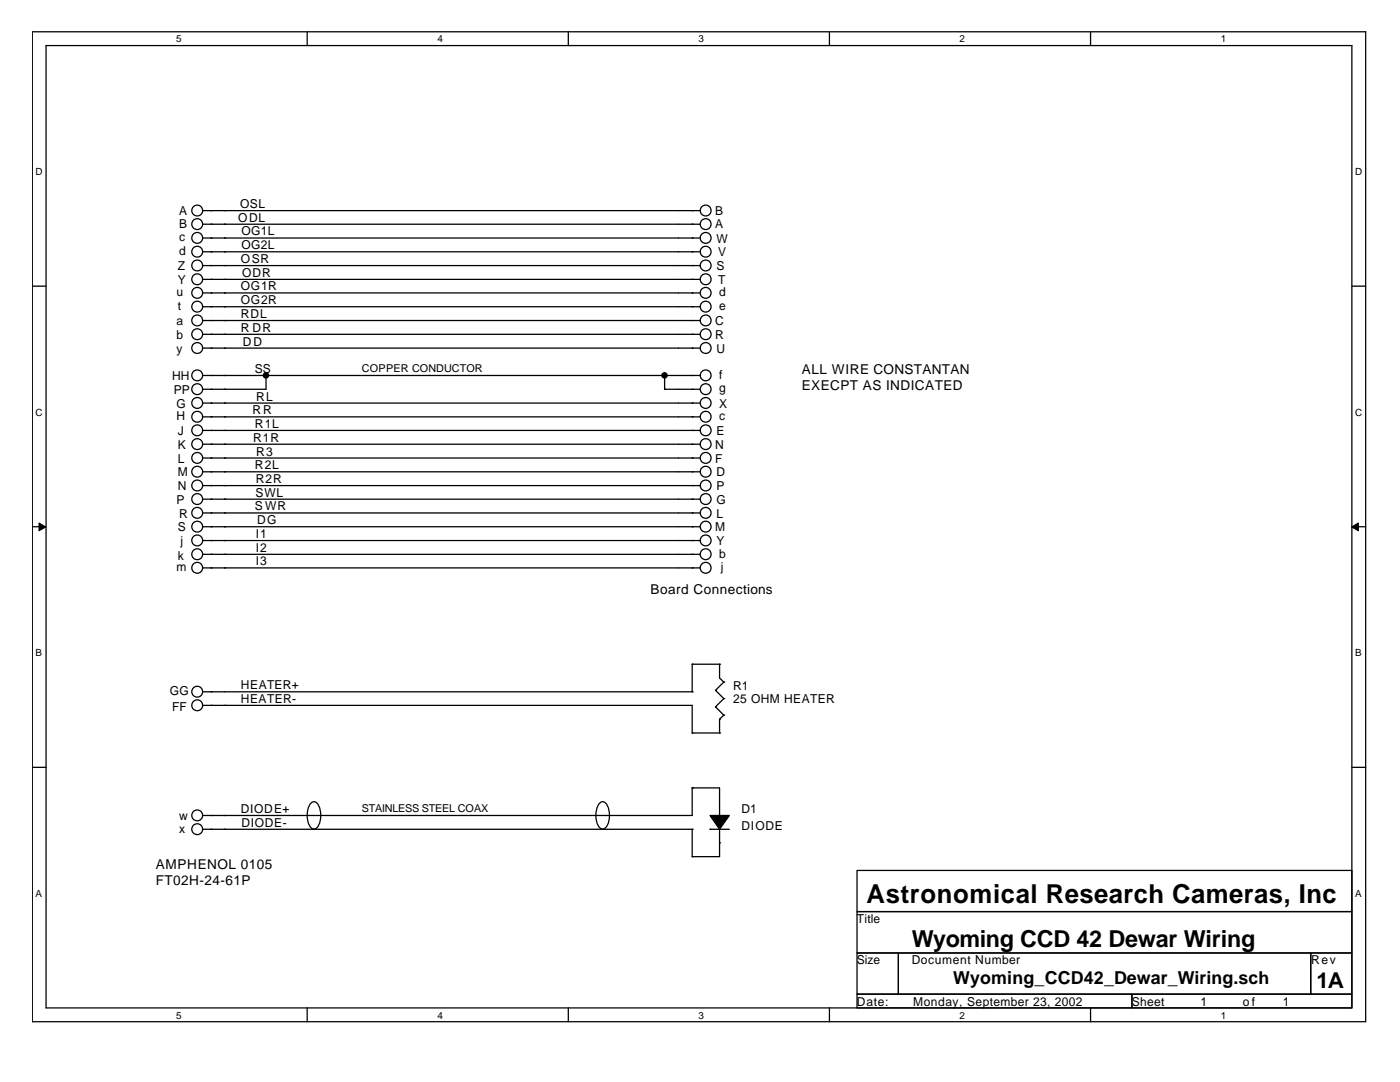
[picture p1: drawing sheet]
<svg xmlns="http://www.w3.org/2000/svg" width="279mm" height="216mm" viewBox="0 0 279 216" stroke-linecap="round" stroke-linejoin="round" font-family="sans-serif">
<path d="M6.4 6.3h266.1v197.6h-266.1zM9.2 9.1h260.6v192h-260.6z" fill="none" stroke="#000" stroke-width=".25"/>
<g fill="#fff">
<path d="M35.2 6.7h1.1v2.2h-1.1z"/>
<path d="M35.2 201.5h1.1v2.2h-1.1z"/>
</g>
<path d="M61.3 6.3v2.8M61.3 201.1v2.8" fill="none" stroke="#000" stroke-width=".25"/>
<g fill="#fff">
<path d="M87.3 6.7h1.1v2.2h-1.1z"/>
<path d="M87.3 201.5h1.1v2.2h-1.1z"/>
</g>
<path d="M113.4 6.3v2.8M113.4 201.1v2.8" fill="none" stroke="#000" stroke-width=".25"/>
<g fill="#fff">
<path d="M139.4 6.7h1.1v2.2h-1.1z"/>
<path d="M139.4 201.5h1.1v2.2h-1.1z"/>
</g>
<path d="M165.5 6.3v2.8M165.5 201.1v2.8" fill="none" stroke="#000" stroke-width=".25"/>
<g fill="#fff">
<path d="M191.5 6.7h1.1v2.2h-1.1z"/>
<path d="M191.5 201.5h1.1v2.2h-1.1z"/>
</g>
<path d="M217.6 6.3v2.8M217.6 201.1v2.8" fill="none" stroke="#000" stroke-width=".25"/>
<g fill="#fff">
<path d="M243.6 6.7h1.1v2.2h-1.1z"/>
<path d="M243.6 201.5h1.1v2.2h-1.1z"/>
<path d="M7.1 33.1h1.4v2.2h-1.4z"/>
<path d="M270.5 33.1h1.4v2.2h-1.4z"/>
<path d="M7.1 81.2h1.4v2.2h-1.4z"/>
<path d="M270.5 81.2h1.4v2.2h-1.4z"/>
</g>
<path d="M6.4 57.1h2.8M269.8 57.1h2.7" fill="none" stroke="#000" stroke-width=".25"/>
<g fill="#fff">
<path d="M7.1 129.2h1.3v2.2h-1.3z"/>
<path d="M270.5 129.2h1.3v2.2h-1.3z"/>
</g>
<path d="M6.4 105.1h2.8M269.8 105.1h2.7" fill="none" stroke="#000" stroke-width=".25"/>
<g fill="#000" stroke="#000" stroke-width=".2">
<path d="M7.8 104.4l1.3 .8-1.3 .7z" fill-rule="evenodd"/>
<path d="M269.7 105.2l1.4-.8v1.5z" fill-rule="evenodd"/>
</g>
<g fill="#fff">
<path d="M7.1 177.2h1.3v2.2h-1.3z"/>
<path d="M270.5 177.2h1.3v2.2h-1.3z"/>
</g>
<g fill="none" stroke="#000" stroke-width=".25">
<path d="M40.5 42h99.2M40.5 58.5h99.2M40.5 55.7h99.2M40.5 53h99.2M40.5 44.7h99.2M40.5 47.5h99.2M40.5 50.2h99.2M42.1 50.2h.1M42.1 42h.1M42.1 47.5h.1M42.1 58.5h.1M42.1 55.7h.1"/>
<path d="M42.1 53h.1M42.1 44.7h.1M44.8 42h.1M44.8 58.5h.1M44.8 55.7h.1M44.8 53h.1M44.8 44.7h.1M44.8 47.5h.1M44.8 50.2h.1M138.1 47.5h.1M138.1 53h.1M138.1 42h.1"/>
<path d="M138.1 55.7h.1M138.1 50.2h.1M138.1 58.5h.1M138.1 44.7h.1M40.5 74.9h99.2M40.5 69.5h99.2M40.5 61.2h99.2M40.5 66.7h99.2M40.5 64h99.2M42.1 74.9h.1M42.1 69.5h.1M42.1 61.2h.1"/>
<path d="M42.1 77.7h.1M42.1 66.7h.1M42.1 64h.1M44.8 74.9h.1M44.8 77.7h.1M44.8 69.5h.1M44.8 61.2h.1M44.8 66.7h.1M44.8 64h.1M53.1 74.9h.1M53.1 74.9v2.8h-12.6M132.6 74.9h.1"/>
<path d="M132.6 77.7h.1M132.6 77.7h7.1M132.6 74.9v2.8M138.1 64h.1M138.1 66.7h.1M138.1 69.5h.1M138.1 77.7h.1M138.1 74.9h.1M138.1 61.2h.1M40.5 85.9h99.2M40.5 91.4h99.2M40.5 99.6h99.2"/>
<path d="M40.5 96.9h99.2M40.5 80.4h99.2M40.5 94.1h99.2M40.5 83.2h99.2M40.5 88.6h99.2M42.1 88.6h.1M42.1 99.6h.1M42.1 91.4h.1M42.1 80.4h.1M42.1 83.2h.1M42.1 85.9h.1M42.1 94.1h.1"/>
<path d="M42.1 96.9h.1M44.8 85.9h.1M44.8 91.4h.1M44.8 99.6h.1M44.8 96.9h.1M44.8 80.4h.1M44.8 94.1h.1M44.8 83.2h.1M44.8 88.6h.1M138.1 96.9h.1M138.1 85.9h.1M138.1 80.4h.1"/>
<path d="M138.1 88.6h.1M138.1 99.6h.1M138.1 83.2h.1M138.1 91.4h.1M138.1 94.1h.1M40.5 110.6h99.2M40.5 113.3h99.2M40.5 107.9h99.2M40.5 102.4h99.2M40.5 105.1h99.2M42.1 113.3h.1M42.1 110.6h.1"/>
<path d="M42.1 102.4h.1M42.1 105.1h.1M42.1 107.9h.1M44.8 110.6h.1M44.8 113.3h.1M44.8 107.9h.1M44.8 102.4h.1M44.8 105.1h.1M138.1 107.9h.1M138.1 110.6h.1M138.1 102.4h.1M138.1 113.3h.1"/>
<path d="M138.1 105.1h.1M40.5 138h97.6M42.1 138h.1M138.1 138h.1M138.1 132.5h.1M138.1 132.5v5.5M138.1 132.5h5.5M142.8 137.7h.1M142.8 137.7l1.6 1.7M143.6 132.5h.1M143.6 132.5v2.8l.8 .8M144.4 136.1h.1"/>
<path d="M144.4 139.4h.1M144.4 136.1l-1.6 1.6M144.4 139.4l-1.6 1.6M6.4 153.1h2.8M40.5 140.8h97.6v5.5M42.1 140.8h.1M44.8 140.8h.1M138.1 157.2h.1M138.1 146.3h.1M138.1 157.2v5.5h-97.6M138.1 157.2h5.5v5.5M138.1 146.3h5.5"/>
<path d="M142.8 141h.1M142.8 141l1.6 1.7M143.6 146.3h.1M143.6 143.5h.1M143.6 143.5v2.8M144.4 142.7h.1M144.4 142.7l-.8 .8M269.8 153.1h2.7M40.5 165.5h97.6M42.1 162.7h.1M42.1 165.5h.1M44.8 162.7h.1"/>
<path d="M44.8 165.5h.1M62 160.3a.92 .92 0 0 1 .9-.3 .92 .92 0 0 1 .7 .8 4.1 4.1 0 0 1-.6 4.5 .99 .99 0 0 1-1.3-.7 4.7 4.7 0 0 1 .3-4.3zM119.6 160.3a.92 .92 0 0 1 1-.3 .92 .92 0 0 1 .6 .8 4.1 4.1 0 0 1-.6 4.5 .99 .99 0 0 1-1.3-.7 4.7 4.7 0 0 1 .3-4.3zM138.1 165.5h.1M138.1 170.9h.1M138.1 165.5v5.4M141.7 165.5h.1M141.7 165.5h3.8M143.6 162.7h.1M143.6 168.2h.1M143.6 165.5v5.4h-5.5M171 173.7h98.8v8.2h-98.8z"/>
<path d="M171 181.9h98.8v8.3h-98.8zM171 190.2h8.3v8.2h-8.3zM171 198.4h54.9v2.7h-54.9zM179.3 190.2h82.3v8.2h-82.3zM225.9 198.4h43.9v2.7h-43.9zM261.6 190.2h8.2v8.2h-8.2z"/>
<circle cx="39.4" cy="53" r="1.08"/>
<circle cx="39.4" cy="44.7" r="1.08"/>
<circle cx="39.4" cy="55.7" r="1.08"/>
<circle cx="39.4" cy="47.5" r="1.08"/>
<circle cx="39.4" cy="50.2" r="1.08"/>
<circle cx="39.4" cy="42" r="1.08"/>
<circle cx="39.4" cy="58.4" r="1.08"/>
<circle cx="140.8" cy="44.7" r="1.08"/>
<circle cx="140.8" cy="53" r="1.08"/>
<circle cx="140.8" cy="47.5" r="1.08"/>
<circle cx="140.8" cy="55.7" r="1.08"/>
<circle cx="140.8" cy="42" r="1.08"/>
<circle cx="140.8" cy="58.4" r="1.08"/>
<circle cx="140.8" cy="50.2" r="1.08"/>
<circle cx="39.4" cy="61.2" r="1.08"/>
<circle cx="39.4" cy="74.9" r="1.08"/>
<circle cx="39.4" cy="66.7" r="1.08"/>
<circle cx="39.4" cy="69.4" r="1.08"/>
<circle cx="39.4" cy="77.7" r="1.08"/>
<circle cx="39.4" cy="63.9" r="1.08"/>
<circle cx="140.8" cy="61.2" r="1.08"/>
<circle cx="140.8" cy="66.7" r="1.08"/>
<circle cx="140.8" cy="74.9" r="1.08"/>
<circle cx="140.8" cy="77.7" r="1.08"/>
<circle cx="140.8" cy="69.4" r="1.08"/>
<circle cx="140.8" cy="63.9" r="1.08"/>
<circle cx="39.4" cy="91.4" r="1.08"/>
<circle cx="39.4" cy="83.2" r="1.08"/>
<circle cx="39.4" cy="99.6" r="1.08"/>
<circle cx="39.4" cy="96.9" r="1.08"/>
<circle cx="39.4" cy="85.9" r="1.08"/>
<circle cx="39.4" cy="94.1" r="1.08"/>
<circle cx="39.4" cy="80.4" r="1.08"/>
<circle cx="39.4" cy="88.6" r="1.08"/>
<circle cx="140.8" cy="83.2" r="1.08"/>
<circle cx="140.8" cy="91.4" r="1.08"/>
<circle cx="140.8" cy="99.6" r="1.08"/>
<circle cx="140.8" cy="96.9" r="1.08"/>
<circle cx="140.8" cy="85.9" r="1.08"/>
<circle cx="140.8" cy="94.1" r="1.08"/>
<circle cx="140.8" cy="80.4" r="1.08"/>
<circle cx="140.8" cy="88.6" r="1.08"/>
<circle cx="39.4" cy="113.3" r="1.08"/>
<circle cx="39.4" cy="105.1" r="1.08"/>
<circle cx="39.4" cy="107.8" r="1.08"/>
<circle cx="39.4" cy="110.6" r="1.08"/>
<circle cx="39.4" cy="102.3" r="1.08"/>
<circle cx="140.8" cy="105.1" r="1.08"/>
<circle cx="140.8" cy="113.3" r="1.08"/>
<circle cx="140.8" cy="107.8" r="1.08"/>
<circle cx="140.8" cy="110.6" r="1.08"/>
<circle cx="140.8" cy="102.3" r="1.08"/>
<circle cx="39.4" cy="138" r="1.08"/>
<circle cx="39.4" cy="140.7" r="1.08"/>
<circle cx="39.4" cy="165.5" r="1.08"/>
<circle cx="39.4" cy="162.7" r="1.08"/>
</g>
<g fill="#000" stroke="#000" stroke-width=".25">
<path d="M141.7 162.7h3.8l-1.9 2.8z" fill-rule="evenodd"/>
<circle cx="53.1" cy="74.9" r=".52"/>
<circle cx="132.6" cy="74.9" r=".52"/>
</g>
<text font-size="5.2" x="172.9" y="180.2">Astronomical Research Cameras, Inc</text>
<text font-size="4.7" x="181.9" y="189">Wyoming CCD 42 Dewar Wiring</text>
<text font-size="4.4" x="262.8" y="197.2">1A</text>
<text font-size="3.6" x="190.2" y="196.3">Wyoming_CCD42_Dewar_Wiring.sch</text>
<g font-size="2.7">
<text x="160" y="74.7">ALL WIRE CONSTANTAN</text>
<text x="160" y="77.8">EXECPT AS INDICATED</text>
<text x="129.8" y="118.6">Board Connections</text>
<text x="31.1" y="173.4">AMPHENOL 0105</text>
<text x="31.1" y="176.6">FT02H-24-61P</text>
</g>
<g font-size="2.5">
<text x="47.9" y="41.5">OSL</text>
<text x="35.8" y="42.9">A</text>
<text x="35.8" y="45.4">B</text>
<text x="47.5" y="44.2">ODL</text>
<text x="48.2" y="47">OG1L</text>
<text x="142.7" y="42.9">B</text>
<text x="142.7" y="45.4">A</text>
<text x="35.5" y="53.9">Z</text>
<text x="35.8" y="50.9">d</text>
<text x="35.8" y="48.1">c</text>
<text x="48.1" y="52.5">OSR</text>
<text x="48.2" y="49.7">OG2L</text>
<text x="143" y="48.4">W</text>
<text x="143" y="53.9">S</text>
<text x="143.3" y="51.2">V</text>
<text x="35.2" y="59.1">u</text>
<text x="35.5" y="56.6">Y</text>
<text x="48.1" y="58">OG1R</text>
<text x="48.3" y="55.2">ODR</text>
<text x="143.3" y="56.6">T</text>
<text x="143.6" y="59.1">d</text>
<text x="35.2" y="64.9">a</text>
<text x="35.5" y="61.8">t</text>
<text x="48" y="63.5">RDL</text>
<text x="48.1" y="60.7">OG2R</text>
<text x="142.7" y="64.9">C</text>
<text x="143.6" y="61.8">e</text>
<text x="35.2" y="70.4">y</text>
<text x="35.2" y="67.6">b</text>
<text x="48.1" y="66.2">R DR</text>
<text x="48.5" y="69">DD</text>
<text x="142.7" y="67.6">R</text>
<text x="143" y="70.4">U</text>
<text x="34.4" y="75.9">HH</text>
<text x="50.8" y="74.4">SS</text>
<text x="143.6" y="75.6">f</text>
<text x="34.7" y="78.6">PP</text>
<text x="35.2" y="81.3">G</text>
<text x="35.2" y="83.8">H</text>
<text x="50.4" y="82.7">RR</text>
<text x="51.1" y="79.9">RL</text>
<text x="143.6" y="81.3">X</text>
<text x="143.6" y="83.8">c</text>
<text x="143.6" y="78.3">g</text>
<text x="35.5" y="89.6">K</text>
<text x="35.5" y="86.8">J</text>
<text x="50.5" y="88.1">R1R</text>
<text x="50.8" y="85.4">R1L</text>
<text x="142.7" y="89.6">N</text>
<text x="143" y="86.8">E</text>
<text x="35.5" y="92.3">L</text>
<text x="35.5" y="95">M</text>
<text x="50.8" y="93.6">R2L</text>
<text x="51.1" y="90.9">R3</text>
<text x="142.7" y="92.3">F</text>
<text x="143" y="95">D</text>
<text x="35.2" y="100.5">P</text>
<text x="35.5" y="97.8">N</text>
<text x="50.8" y="101.9">S WR</text>
<text x="51" y="99.1">SWL</text>
<text x="51.1" y="96.4">R2R</text>
<text x="143" y="97.8">P</text>
<text x="143" y="100.5">G</text>
<text x="35.5" y="106">S</text>
<text x="35.8" y="103.3">R</text>
<text x="51.1" y="107.4">I1</text>
<text x="51.4" y="104.6">DG</text>
<text x="142.7" y="106">M</text>
<text x="143" y="103.3">L</text>
<text x="35.5" y="111.8">k</text>
<text x="36" y="108.8">j</text>
<text x="51.1" y="110.1">I2</text>
<text x="51.1" y="112.8">I3</text>
<text x="143" y="108.8">Y</text>
<text x="143.6" y="111.3">b</text>
<text x="35.2" y="114">m</text>
<text x="143.8" y="114">j</text>
<text x="48.1" y="137.5">HEATER+</text>
<text x="146.3" y="137.6">R1</text>
<text x="33.9" y="138.7">GG</text>
<text x="34.4" y="141.9">FF</text>
<text x="48.1" y="140.3">HEATER-</text>
<text x="146.3" y="140.3">25 OHM HEATER</text>
<text x="35.8" y="163.6">w</text>
<text x="35.8" y="166.1">x</text>
<text x="48.1" y="162.2">DIODE+</text>
<text x="48.2" y="165">DIODE-</text>
<text x="148" y="162.3">D1</text>
<text x="148" y="165.6">DIODE</text>
<text x="171" y="184.2">Title</text>
<text x="171" y="192.4">Size</text>
<text x="181.9" y="192.4">Document Number</text>
<text x="261.7" y="192.4">Rev</text>
<text x="171" y="200.7">Date:</text>
<text x="182.2" y="200.7">Monday, September 23, 2002</text>
<text x="225.9" y="200.7">Sheet</text>
<text x="239.6" y="200.7">1</text>
<text x="248" y="200.7">o f</text>
<text x="256" y="200.7">1</text>
</g>
<g font-size="2.2">
<text x="72.2" y="74.2">COPPER CONDUCTOR</text>
<text x="72.2" y="162">STAINLESS STEEL COAX</text>
</g>
<g font-size="2">
<text x="35.2" y="8.5">5</text>
<text x="87.3" y="8.5">4</text>
<text x="139.4" y="8.5">3</text>
<text x="191.5" y="8.5">2</text>
<text x="243.6" y="8.5">1</text>
<text x="7.1" y="34.9">D</text>
<text x="270.5" y="34.9">D</text>
<text x="7.1" y="82.9">C</text>
<text x="270.5" y="82.9">C</text>
<text x="7.1" y="130.9">B</text>
<text x="270.5" y="130.9">B</text>
<text x="7.1" y="178.9">A</text>
<text x="270.5" y="178.9">A</text>
<text x="35.2" y="203.2">5</text>
<text x="87.3" y="203.2">4</text>
<text x="139.4" y="203.2">3</text>
<text x="191.5" y="203.2">2</text>
<text x="243.6" y="203.2">1</text>
</g>
</svg>
